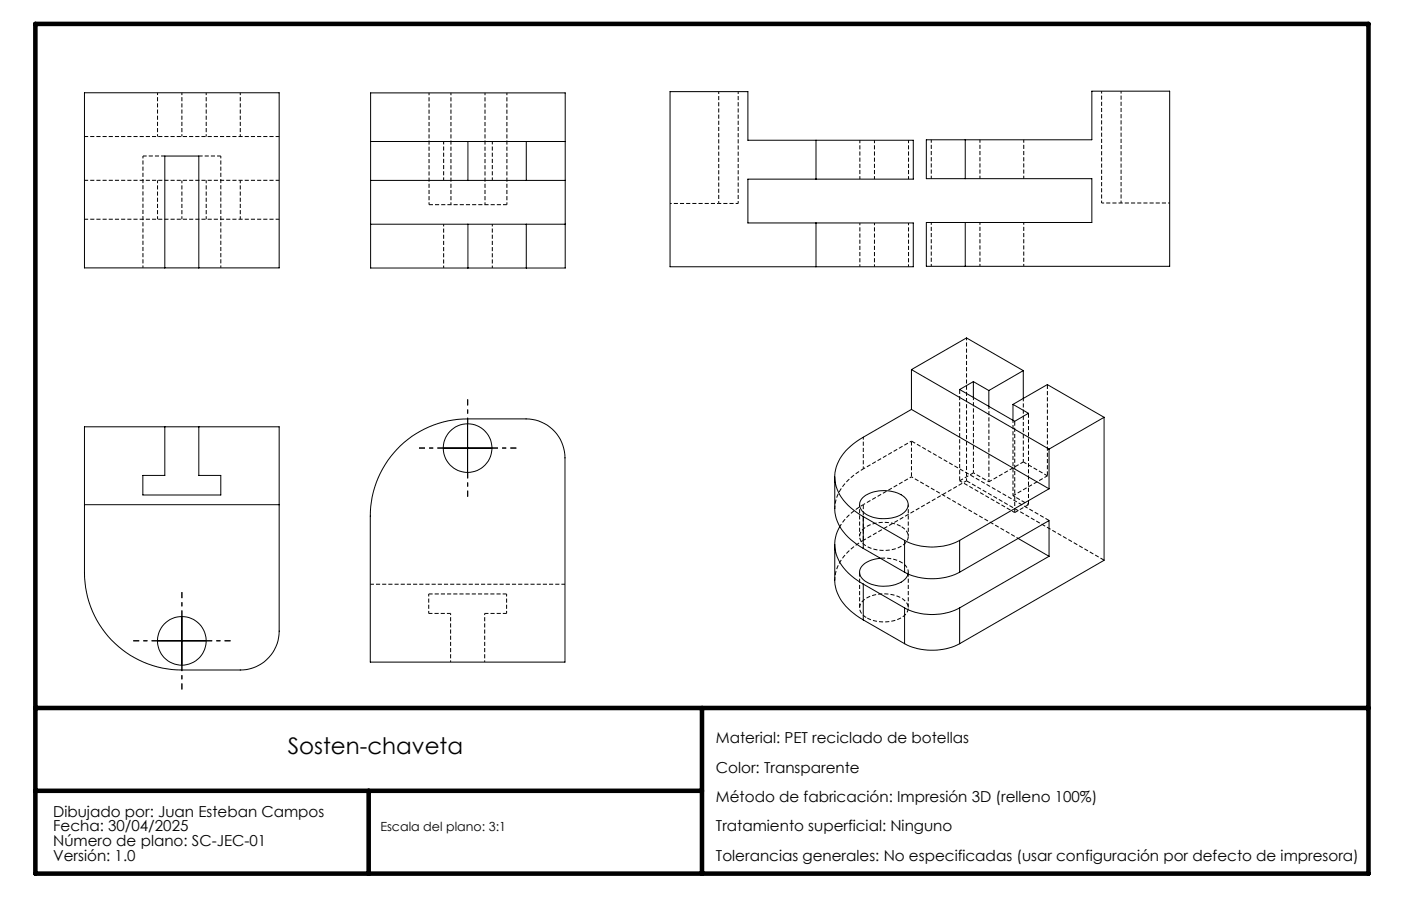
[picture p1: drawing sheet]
<svg xmlns="http://www.w3.org/2000/svg" width="432mm" height="279mm" viewBox="0 0 432 279" stroke-linecap="round" stroke-linejoin="round" font-family="sans-serif">
<path d="M277.7 162.4a3.2 3.2 0 0 1 2.2 2.8 3.2 3.2 0 0 1-1.9 3.1 11 11 0 0 1-12.2-.9 3 3 0 0 1 1.1-4.9 11.6 11.6 0 0 1 10.8-.1M267.1 190.5a11.1 11.1 0 0 0 11.8-.8 3.1 3.1 0 0 0-1.2-5.3 11.1 11.1 0 0 0-11.7 .9 3.1 3.1 0 0 0 1.1 5.2" fill="none" stroke="#000" stroke-width=".31" stroke-dasharray="1.3 .6" stroke-dashoffset="-.2" stroke-linecap="butt"/>
<path d="M300 122.6v23.2M304.8 125.3v23.3M312.2 129.6v23.3M315.4 122.9v19.6M257.3 156.8a13.8 13.8 0 0 1 6.7-10.9l2.1-1.3M295.8 148.3l16.9 9.8M297.9 148.3l-31.8 18.3M258.8 162.4a19.1 19.1 0 0 1 7.3-6.8M266.1 166.6a15.5 15.5 0 0 0-8.8 11.9v.4" fill="none" stroke="#000" stroke-width=".31" stroke-dasharray="1.3 .6" stroke-dashoffset=".4" stroke-linecap="butt"/>
<g fill="none" stroke="#000" stroke-width=".31" stroke-dasharray="1.3 .6" stroke-dashoffset=".6" stroke-linecap="butt">
<path d="M48.6 28.6v13.5M74.1 28.6v13.5M56.1 42.1v-13.5M63.6 42.1v-13.5M136.7 69.1v13.5M265 68.7v13.5M269.5 68.7v13.5M287 68.6v13.5M315.5 68.6v13.5M151.7 82.6v-13.5M280 82.2v-13.5M302 82.1v-13.5"/>
<path d="M280.9 136l-14.8 8.6M280.9 147l-14.8 8.6"/>
</g>
<path d="M280.9 147l32.9 19M304.8 148.6l-4.8-2.8M317 155.6l-4.8-2.7" fill="none" stroke="#000" stroke-width=".31" stroke-dasharray="1.3 .6" stroke-dashoffset=".7" stroke-linecap="butt"/>
<path d="M322.8 118.6v28.1M280.9 136v11M295.8 120.1v28.2M312.7 129.9v28.2M317 127.5v28.1M266.1 155.6v11M264.9 176.4v11.1M271.4 172.2a9 9 0 0 1 8.1 2.8l.4 .9v1.1M279.9 187.5v-11.1" fill="none" stroke="#000" stroke-width=".31" stroke-dasharray="1.3 .6" stroke-dashoffset="-.1" stroke-linecap="butt"/>
<g fill="none" stroke="#000" stroke-width=".31" stroke-dasharray="1.3 .6" stroke-dashoffset=".5" stroke-linecap="butt">
<path d="M132.2 28.6v34.5M139 28.6v34.5M149.5 28.6v34.5M156.2 28.6v34.5M221.5 28.2v34.5M227.5 28.2v34.5M339.5 28.1v34.5M345.5 28.1v34.5M221.5 62.7h6M339.5 62.6h6M44.1 82.6v-34.5M68.1 82.6v-34.5"/>
<path d="M297.9 104.2v44.1M266.1 134.8v9.8M264.9 155.6v9.8M279.9 165.4v-9.8M132.1 189.2v-6M156.1 183.2v6"/>
</g>
<path d="M280.9 136l42.5 24.5M340.3 172.8l-42.4-24.5" fill="none" stroke="#000" stroke-width=".31" stroke-dasharray="1.3 .6" stroke-linecap="butt"/>
<path d="M26.1 42.1h60M26.1 55.6h60M86.1 67.6h-60M312.2 152.9l10.6-6.2M315.4 142.5l-10.6 6.1M322.8 146.7l-7.4-4.2M114.1 180.2h60" fill="none" stroke="#000" stroke-width=".31" stroke-dasharray="1.3 .6" stroke-dashoffset=".2" stroke-linecap="butt"/>
<path d="M50.8 48.1h-6.7M68.1 48.1h-6.8M132.2 63.1h24M300 145.8l-4.2 2.5M312.7 158.1l4.3-2.5M132.1 183.2h24M138.9 189.2h-6.8M156.1 189.2h-6.7" fill="none" stroke="#000" stroke-width=".31" stroke-dasharray="1.3 .6" stroke-dashoffset=".1" stroke-linecap="butt"/>
<g fill="none" stroke="#000" stroke-width=".31">
<path d="M26 28.6h60v54h-60zM114.2 43.6h30M114.2 55.6h30M144.2 43.6v12M144.2 43.6h18M144.2 55.6h18M162.2 43.6h12M162.2 55.6h12M162.2 43.6v12M251.5 43.3h30v11.9h-30M251.5 43.3h-21v-15h-24v54h45M251.5 55.2h-21v13.6h21"/>
<path d="M251.5 43.3v11.9M297.5 43.1h-12v12h12M297.5 55.1h39v13.5h-39M297.5 43.1v12M297.5 43.1h39v-15h24v54h-63M114.2 69.1h30M144.2 69.1v13.6M144.2 69.1h18M162.2 69.1h12M162.2 69.1v13.6M251.5 68.8h30v13.5h-30M251.5 68.8v13.5"/>
<path d="M297.5 68.6h-12v13.5h12M297.5 68.6v13.5M50.8 82.6v-34.5h10.5v34.5M144.2 82.7h-30v-54.1h60v54.1h-12M144.2 82.7h18M280.9 114v12.3M280.9 114l42.4 24.5M280.9 114l17-9.8 17.5 10.1M300 117.7l4.8 2.7M300 117.7l-4.2 2.4 16.9 9.8 4.3-2.4-4.8-2.8M300 117.7v4.9M315.4 114.3l-10.6 6.1"/>
<path d="M315.4 114.3v8.6M26 131.6h60v63a12 12 0 0 1-12 12h-17.9a30 30 0 0 1-30.1-30zM50.8 131.6v15h-6.8v6h24.1v-6h-6.8v-15M123.4 137.4a30.1 30.1 0 0 1 20.7-8.2h18a12 12 0 0 1 12 12v63h-60v-45a30.1 30.1 0 0 1 9.3-21.8zM136.6 138.2h15M144.1 130.7v15M280.9 126.3l-14.8 8.5a15.3 15.3 0 0 0-8.8 11.8 13.5 13.5 0 0 0 6.7 11.4l2.1 1.3M280.9 126.3l42.4 24.4M304.8 120.4v4.9M312.2 124.7l10.6-6.1 17.5 10.1M312.2 124.7v4.9M323.3 138.5v12.2"/>
<path d="M340.3 128.7l-17 9.8M340.3 128.7v44.1l-44.5 25.7M26 155.6h60M257.3 147.1v9.7a13.7 13.7 0 0 0 6.7 11l2.1 1.3M266 153.4a10.8 10.8 0 0 1 13.1 .2 3.1 3.1 0 0 1-1.1 4.9 11 11 0 0 1-12.2-.8 2.87 2.87 0 0 1 .2-4.3zM266.1 159.3l12.7 7.4M266.1 159.3v9.8M323.3 150.7l-27.5 16M257.3 167.9v11a13.7 13.7 0 0 0 6.7 11l2.1 1.3M258.8 162.4a11.1 11.1 0 0 0 2.6 14.3l1.7 1.5 3 1.9M266.1 169.1l12.7 7.4M271.4 172.2a7.3 7.3 0 0 0-6.4 3.5 3.7 3.7 0 0 0 3 4.3 11 11 0 0 0 11.1-1.5l.8-1.5"/>
<path d="M278.8 166.7a18.6 18.6 0 0 0 17 0M278.8 176.5a18.8 18.8 0 0 0 17 0M278.8 166.7v9.8M295.8 166.7v9.8M313.8 166.1l9.5 5.5M323.3 171.6v-11.1l-27.5 16M323.3 171.6l-27.5 15.9M48.5 197.6h15M56.1 190.1v15M266.1 180.1v11.1M266.1 180.1l12.7 7.4M266.1 191.2l12.7 7.3"/>
<path d="M278.8 198.5a18.8 18.8 0 0 0 17 0M278.8 187.5a18.6 18.6 0 0 0 17 0M278.8 187.5v11M295.8 187.5v11"/>
<circle cx="144.1" cy="138.2" r="7.5"/>
<circle cx="56" cy="197.6" r="7.5"/>
</g>
<path d="M48.6 55.6v12M74.1 55.6v12M136.7 43.6v12M151.7 55.6v-12M265 43.2v12M269.5 43.2v12M280 55.2v-12M287 43.1v12M302 55.1v-12M315.5 43.1v12M56.1 67.6v-12M63.6 67.6v-12" fill="none" stroke="#000" stroke-width=".31" stroke-dasharray="1.3 .6" stroke-dashoffset=".3" stroke-linecap="butt"/>
<path d="M206.5 62.7h15M345.5 62.6h15M149.4 189.2v15M138.9 204.2v-15" fill="none" stroke="#000" stroke-width=".31" stroke-dasharray="1.3 .6" stroke-dashoffset=".8" stroke-linecap="butt"/>
<path d="M136.6 138.2h-7.5M144.1 130.7v-7.5M151.6 138.2h7.5M144.1 145.7v7.5M48.6 197.6h-7.5M56.1 190.1v-7.5M63.6 197.6h7.5M56.1 205.1v7.5" fill="none" stroke="#000" stroke-width=".31" stroke-dasharray="15.2 1.3 1.3 1.3" stroke-dashoffset="13.4" stroke-linecap="butt"/>
<path d="M10.9 7.4h410.9v262h-410.9zM10.9 218.3h410.9M216.4 218.3v51.1M10.9 243.9h205.5M113.6 243.9v25.5" fill="none" stroke="#000" stroke-width="1.4"/>
<text font-size="7.1" x="88.7" y="232.5">Sosten-chaveta</text>
<g font-size="4.7">
<text x="220.6" y="229.2">Material: PET reciclado de botellas</text>
<text x="220.6" y="238.2">Color: Transparente</text>
<text x="16.4" y="251.8">Dibujado por: Juan Esteban Campos</text>
<text x="220.6" y="247.3">Método de fabricación: Impresión 3D (relleno 100%)</text>
<text x="16.4" y="256.3">Fecha: 30/04/2025</text>
<text x="220.6" y="256.3">Tratamiento superficial: Ninguno</text>
<text x="16.4" y="260.9">Número de plano: SC-JEC-01</text>
<text x="16.4" y="265.4">Versión: 1.0</text>
<text x="220.6" y="265.4">Tolerancias generales: No especificadas (usar configuración por defecto de impresora)</text>
</g>
<text font-size="3.9" x="117.2" y="256.3">Escala del plano: 3:1</text>
</svg>
